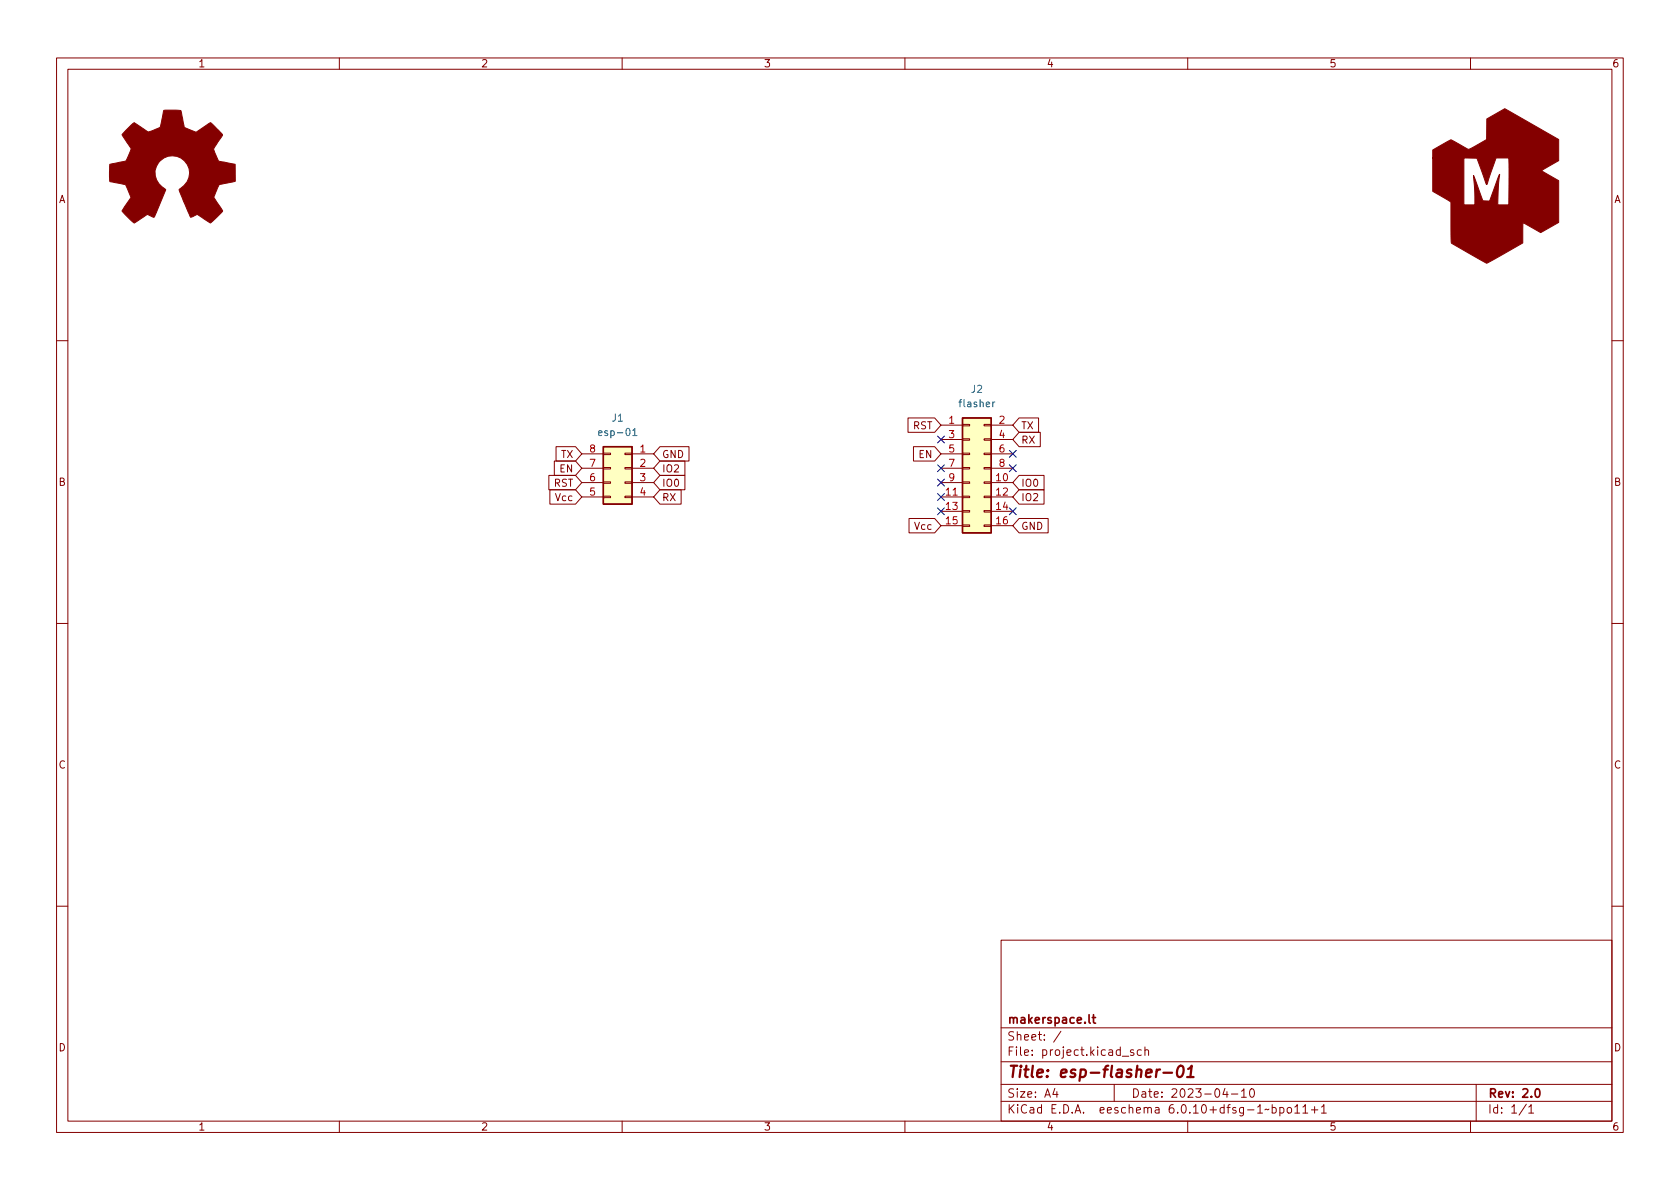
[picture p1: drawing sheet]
<svg xmlns="http://www.w3.org/2000/svg" width="297mm" height="210mm" viewBox="0 0 297 210" stroke-linecap="round" stroke-linejoin="round" font-family="sans-serif">
<g fill="none" stroke="#840000" stroke-width=".18">
<path d="M10 10.2h277v190.1h-277zM12 12.2h273v186.1h-273zM60 10.2v2M110 10.2v2M160 10.2v2M210 10.2v2M260 10.2v2M10 60.2h2M98.3 79h3.5l1.1 1.3-1.1 1.2h-3.5zM116.7 79h5.1v2.5h-5.1l-1.1-1.2zM160.5 73.9h4.8l1.1 1.3-1.1 1.2h-4.8zM161.5 79h3.8l1.1 1.3-1.1 1.2h-3.8z"/>
<path d="M166.4 75.2h3.8M166.4 77.7h3.8M170.2 77.6h1.2v.2h-1.2zM170.2 75.1h1.2v.2h-1.2zM174 77.6h1.3v.2h-1.3zM174 75.1h1.3v.2h-1.3zM175.3 75.2h3.8M175.3 77.7h3.8M180.2 73.9h3.4v2.5h-3.4l-1.1-1.2zM180.2 76.4h3.7v2.6h-3.7l-1.1-1.3zM285 60.2h2M97 84.1h4.8l1.1 1.2-1.1 1.3h-4.8z"/>
<path d="M97.2 86.6h4.6l1.1 1.3-1.1 1.2h-4.6zM98 81.5h3.8l1.1 1.3-1.1 1.3h-3.8zM102.9 85.3h3.8M102.9 87.9h3.8M102.9 80.3h3.8M102.9 82.8h3.8M106.7 87.8h1.2v.2h-1.2zM106.7 85.2h1.2v.3h-1.2zM106.7 82.7h1.2v.2h-1.2zM106.7 80.1h1.2v.3h-1.2zM110.5 87.8h1.3v.2h-1.3zM110.5 85.2h1.3v.3h-1.3z"/>
<path d="M110.5 82.7h1.3v.2h-1.3zM110.5 80.1h1.3v.3h-1.3zM111.8 85.3h3.8M111.8 87.9h3.8M111.8 80.3h3.8M111.8 82.8h3.8M116.7 86.6h3.7v2.5h-3.7l-1.1-1.2zM116.7 84.1h4.4v2.5h-4.4l-1.1-1.3zM116.7 81.5h4.4v2.6h-4.4l-1.1-1.3zM160.7 91.7h4.6l1.1 1.3-1.1 1.2h-4.6zM166.4 85.3h3.8M166.4 87.9h3.8"/>
<path d="M166.4 90.4h3.8M166.4 93h3.8M166.4 80.3h3.8M166.4 82.8h3.8M170.2 92.8h1.2v.3h-1.2zM170.2 90.3h1.2v.2h-1.2zM170.2 87.8h1.2v.2h-1.2zM170.2 85.2h1.2v.3h-1.2zM170.2 82.7h1.2v.2h-1.2zM170.2 80.1h1.2v.3h-1.2zM174 92.8h1.3v.3h-1.3zM174 90.3h1.3v.2h-1.3z"/>
<path d="M174 87.8h1.3v.2h-1.3zM174 85.2h1.3v.3h-1.3zM174 82.7h1.3v.2h-1.3zM174 80.1h1.3v.3h-1.3zM175.3 85.3h3.8M175.3 87.9h3.8M175.3 90.4h3.8M175.3 93h3.8M175.3 80.3h3.8M175.3 82.8h3.8M180.2 86.6h4.4v2.5h-4.4l-1.1-1.2zM180.2 91.7h5.1v2.5h-5.1l-1.1-1.2z"/>
<path d="M180.2 84.1h4.4v2.5h-4.4l-1.1-1.3zM10 110.2h2M285 110.2h2M10 160.2h2M177 166.3h108v32h-108zM285 160.2h2M60 198.3v2M110 198.3v2M160 198.3v2M177 194.8h108M177 191.8h108M177 187.8h108"/>
<path d="M177 181.8h108M186.5 192.5l-.4 1h1M186.9 193v1M187.6 182.4l-1.3 1.9M197 191.8v3M198.4 186.8h1.2M200.4 185.7l-.3-.1-.2 .2v.3l.5 .1v.4h-.5M201.8 185.7l-.4-.1-.3 .3v.4l.1 .3h.6M202.4 185.8l.2-.2 .4 .1 .1 .9M202.4 185.1v1.5M210 198.3v2M216.6 192.5l-.4 1h.9"/>
<path d="M216.9 193v1M217.7 193.5h1.2M219.5 193l.4-.5v1.5M219.5 194h.9M221.1 192.7l.2-.2a.81 .81 0 0 1 .6 .7 .81 .81 0 0 1-.3 .8h-.2a.81 .81 0 0 1-.3-1.3zM224.4 196.1l-.3 .2-.2-.2-.3 .2M224.9 195.9l.5-.1 .2 .3v.4l-.1 .3h-.6M224.9 195.3v1.5M226.3 195.9l.4-.1 .3 .3v.4l-.1 .3h-.6M226.3 195.8v1.5M227.7 195.9l.4-.1 .3 .3v.4l-.3 .3h-.4l-.1-.3v-.4zM228.9 195.8l.5-.5v1.5"/>
<path d="M228.9 196.8h.9M230.4 195.8l.4-.5v1.5M230.4 196.8h.8M231.9 196.3h1.1M232.4 195.7v1.1M233.6 195.8l.5-.5v1.5M233.6 196.8h.9M260 198.3v2M261 191.8v6.5M269.9 195.3l-1.3 1.9M270.3 195.8l.4-.5v1.5M270.3 196.8h.9"/>
</g>
<path d="M192.6 179.4v1.3l.2 .2M193.1 179.9h.6M193.3 179.4v1.3l.4 .2M271.6 192.6l.2-.1a.82 .82 0 0 1 .6 .7 .82 .82 0 0 1-.3 .8h-.2a.81 .81 0 0 1-.6-.6 .81 .81 0 0 1 .3-.8z" fill="none" stroke="#840000" stroke-width=".3"/>
<path d="M205.7 189.7h1.5M208.4 188.7a.46 .46 0 0 1 .5-.2 .46 .46 0 0 1 .3 .3 1.15 1.15 0 0 1-.7 1.7l-.2-.1a1.54 1.54 0 0 1 .1-1.7zM209.9 190.5h1.1M210.1 189l.6-.5-.2 2" fill="none" stroke="#840000" stroke-width=".4"/>
<g fill="#ffffc2" stroke="#ffffc2" stroke-width=".18">
<path d="M170.2 73.9h5.1v20.3h-5.1z"/>
<path d="M106.7 79h5.1v10.1h-5.1z"/>
</g>
<path d="M106.7 79h5.1v10.1h-5.1zM170.2 73.9h5.1v20.3h-5.1z" fill="none" stroke="#840000" stroke-width=".25"/>
<path d="M105.8 76.6l.6-.1v-.3h-.4l-.2 .2 .1 .6h.5M111.9 76.1l.3-.3v1.2M111.9 77h.7M175.9 71.1l-.4 .2" fill="none" stroke="#006464" stroke-width=".18"/>
<g fill="#840000" stroke="#840000" stroke-width=".18">
<path d="M22.6 22.7l1.1-1 2.4 1.6a4.7 4.7 0 0 0 2.2-.8l.7-3h2.9a.92 .92 0 0 1 .3 1l.4 2 2.1 .9 2.4-1.7a.97 .97 0 0 1 .8 .6l1.4 1.6-1.5 2.3v.2l.2 .6 .6 1.5 3 .6v2.9l-2.8 .6-1 2.3 1.6 2.4-1.5 1.6a.81 .81 0 0 1-.8 .5l-2.2-1.5-1.2 .5-2.1-4.9a3.1 3.1 0 0 0 1.8-3.4 3.1 3.1 0 0 0-2.9-2.5 3.1 3.1 0 0 0-3 2.4 3.1 3.1 0 0 0 1.7 3.4l.1 .1-2 4.9-1.1-.4a3.5 3.5 0 0 0-1.7 .9l-.8 .5-2.1-2a.93 .93 0 0 1 .4-.9l1.2-1.6-.9-2.1a3.7 3.7 0 0 0-1.9-.5l-1-.3v-2.8a.87 .87 0 0 1 .9-.3l2-.5 .6-1.3a.82 .82 0 0 0 0-1.2l-1.3-2.1z"/>
<path d="M253.3 26.5l3.2-1.8 2.4 1.3a1.06 1.06 0 0 0 1.6 0l2.3-1.3 .1-3.7 3.2-1.8 9.5 5.5v3.7l-3.1 1.8 3.1 1.7v7.4l-3.2 1.8-3.1-1.7-.1 3.6-6.3 3.6-6.3-3.6-.1-7.3-3.2-1.9v-5.9h5.5v8.3h2l-.3-5.2 1.7 4.5 1.2 .1 1.7-4.8-.3 5.4h2v-8.3h-2.3l-1.6 4.7-1.8-4.6-7.8-.1z"/>
</g>
<g fill="none" stroke="#000084" stroke-width=".18">
<path d="M165.8 77.1l1.2 1.2M167 77.1l-1.2 1.2M178.5 79.6l1.2 1.3M179.7 79.6l-1.2 1.3M165.8 87.3l1.2 1.2M165.8 84.7l1.2 1.2M165.8 82.2l1.2 1.2M165.8 89.8l1.2 1.2M167 87.3l-1.2 1.2M167 84.7l-1.2 1.2M167 82.2l-1.2 1.2M167 89.8l-1.2 1.2"/>
<path d="M178.5 89.8l1.2 1.2M178.5 82.2l1.2 1.2M179.7 89.8l-1.2 1.2M179.7 82.2l-1.2 1.2"/>
</g>
<text font-size="2.8" fill="#840000" x="178" y="190.6">Title: esp-flasher-01</text>
<g font-size="2.1" fill="#840000">
<text x="178" y="184">Sheet: /</text>
<text x="178" y="181">makerspace.lt</text>
<text x="178" y="186.7">File: project.kicad_sch</text>
<text x="178" y="196.9">KiCad E.D.A. eeschema 6.0.10+dfsg-1~bpo11+1</text>
<text x="178" y="194.1">Size: A4</text>
<text x="200" y="194.1">Date: 2023-04-10</text>
<text x="263" y="194.1">Rev: 2.0</text>
<text x="263" y="196.9">Id: 1/1</text>
</g>
<g font-size="1.8" fill="#840000">
<text x="35" y="11.9">1</text>
<text x="85" y="11.9">2</text>
<text x="135" y="11.9">3</text>
<text x="185" y="11.9">4</text>
<text x="235" y="11.9">5</text>
<text x="285" y="11.9">6</text>
<text x="10.3" y="35.9">A</text>
<text x="285.3" y="35.9">A</text>
<text x="161.4" y="75.9">RST</text>
<text x="180.5" y="75.9">TX</text>
<text x="99" y="83.5">EN</text>
<text x="99.2" y="81">TX</text>
<text x="117" y="83.5">IO2</text>
<text x="117" y="81">GND</text>
<text x="162.5" y="81">EN</text>
<text x="180.5" y="78.4">RX</text>
<text x="10.3" y="85.9">B</text>
<text x="97.9" y="86.1">RST</text>
<text x="98.3" y="88.6">Vcc</text>
<text x="117" y="88.6">RX</text>
<text x="117" y="86.1">IO0</text>
<text x="180.5" y="88.6">IO2</text>
<text x="180.5" y="86.1">IO0</text>
<text x="285.3" y="85.9">B</text>
<text x="161.8" y="93.7">Vcc</text>
<text x="180.5" y="93.7">GND</text>
<text x="10.3" y="135.9">C</text>
<text x="285.3" y="135.9">C</text>
<text x="10.3" y="185.9">D</text>
<text x="285.3" y="185.9">D</text>
<text x="35" y="199.9">1</text>
<text x="85" y="199.9">2</text>
<text x="135" y="199.9">3</text>
<text x="185" y="199.9">4</text>
<text x="235" y="199.9">5</text>
<text x="285" y="199.9">6</text>
</g>
<g font-size="1.8" fill="#006464">
<text x="171.7" y="69.5">J2</text>
<text x="106.4" y="77.1">esp-01</text>
<text x="108.2" y="74.5">J1</text>
<text x="169.8" y="72">flasher</text>
</g>
<g font-size="1.8" fill="#a90000">
<text x="167.8" y="74.9">1</text>
<text x="167.8" y="77.5">3</text>
<text x="176.7" y="74.9">2</text>
<text x="176.7" y="77.5">4</text>
<text x="104.3" y="82.5">7</text>
<text x="104.3" y="80">8</text>
<text x="113.2" y="80">1</text>
<text x="113.2" y="82.5">2</text>
<text x="167.8" y="80">5</text>
<text x="167.8" y="82.5">7</text>
<text x="176.7" y="80">6</text>
<text x="176.7" y="82.5">8</text>
<text x="104.3" y="87.6">5</text>
<text x="104.3" y="85.1">6</text>
<text x="113.2" y="85.1">3</text>
<text x="113.2" y="87.6">4</text>
<text x="167.3" y="87.6">11</text>
<text x="167.8" y="85.1">9</text>
<text x="176.2" y="85.1">10</text>
<text x="176.2" y="87.6">12</text>
<text x="167.3" y="90.2">13</text>
<text x="167.3" y="92.7">15</text>
<text x="176.2" y="90.2">14</text>
<text x="176.2" y="92.7">16</text>
</g>
</svg>
